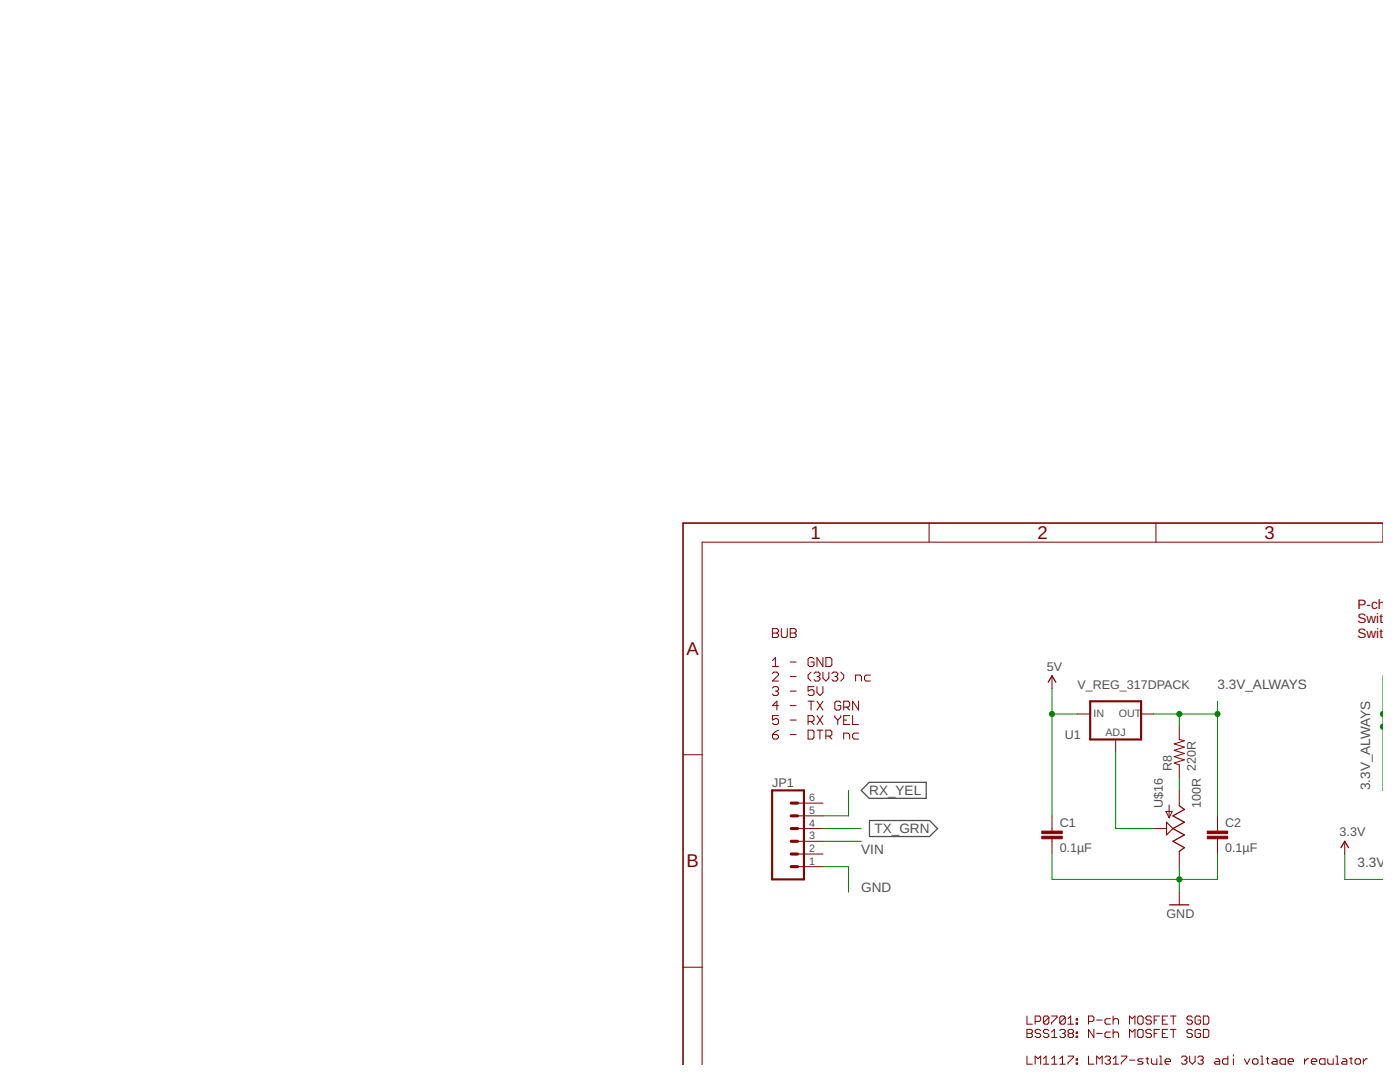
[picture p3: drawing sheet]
<svg xmlns="http://www.w3.org/2000/svg" width="279mm" height="216mm" viewBox="0 0 279 216" stroke-linecap="round" stroke-linejoin="round" font-family="sans-serif">
<path d="M173.5 156.1h11.3v3.2h-11.3l-1.6-1.6zM173.5 163.7h12l1.6 1.6-1.6 1.6h-12z" fill="none" stroke="#505050" stroke-width=".25"/>
<g fill="none" stroke="#800000" stroke-width=".2">
<path d="M185.4 104.4v3.8M230.7 104.4v3.8M276 108.2h-135.9v104.3M154.2 125.4h.8l.4 .3v.3l-.4 .3 .4 .3v.3l-.4 .3h-.8zM154.2 134.4l.3-.3h.5l.4 .3v.3l-1.2 1.2h1.2M154.2 137.3l.3-.3h.5l.4 .3v.3l-.4 .3M154.2 126.3h.8M154.2 131.8l.5-.6v1.8M154.2 133h1.2M154.7 137.9h.3M155 137.9l.4 .3v.3l-.4 .3h-.5l-.3-.3M155.9 125.4v1.5l.3 .3h.6l.3-.3v-1.5"/>
<path d="M157.7 125.4h.9l.3 .3v.3l-.3 .3 .3 .3v.3l-.3 .3h-.9zM157.7 126.3h.9M157.7 132.1h1.2M157.7 135h1.2M157.7 137.9h1.2M161.3 139.9h1.2M161.9 134.1l-.6 .6v.6l.6 .6M161.9 139.9v1.8M162.5 131.5l-.3-.3h-.6l-.3 .3v1.2l.3 .3h.6l.3-.3v-.6h-.6M162.5 137h-1.2v.9l.6-.3h.3l.3 .3v.6l-.3 .3h-.6l-.3-.3M162.5 134.4l.3-.3h.5l.3 .3v.3l-.3 .3M163 137v1.2l.6 .6 .6-.6v-1.2"/>
<path d="M163 135h.3M163 139.9l1.2 1.8M163.3 135l.3 .3v.3l-.3 .3h-.5l-.3-.3M164.2 131.2v1.8l-1.2-1.8v1.8M164.2 134.1v1.2l.6 .6 .6-.6v-1.2M164.2 139.9l-1.2 1.8M164.8 131.2h.9l.3 .3v1.2l-.3 .3h-.9zM166 134.4l.3-.3h.6l.3 .3v.3l-.3 .3M166.6 135h.3M166.9 135l.3 .3v.3l-.3 .3h-.6l-.3-.3M167.8 134.1l.6 .6v.6l-.6 .6M170.8 135.9v-1.2h.8l.3 .3v.9"/>
<path d="M171.3 139.9v1.8l-1.1-1.8v1.8M173.7 134.7h-.9l-.3 .3v.6l.3 .3h.9M210 134.9v2.5M136.3 150.6h3.8M154.2 146.6h.8l.4 .3v.3l-.4 .3h-.5l-.3-.3zM155.4 142.8h-1.2v.9l.5-.3h.3l.4 .3v.6l-.4 .3h-.5l-.3-.3M155.4 145.7l-.7 .3-.5 .6M155.4 140.8h-1.2l.8-.9v1.8M157.7 140.8h1.2M157.7 143.7h1.2M157.7 146.6h1.2M161.3 144h.9l.3-.3v-.6l-.3-.3h-.9v1.8"/>
<path d="M161.3 145.7h.9l.3 .3v1.2l-.3 .3h-.9zM161.9 144l.6 .6M163 142.8l1.2 1.8M163 145.7h1.2M163.6 145.7v1.8M164.2 142.8l-1.2 1.8M164.8 146.9h.9l.3-.3v-.6l-.3-.3h-.9v1.8M165.4 146.9l.6 .6M166.6 142.8v.3l.6 .6M167.2 143.7v.9M167.8 140.2l-.3-.3h-.6l-.3 .3v1.2l.3 .3h.6l.3-.3v-.6h-.6M167.8 142.8v.3l-.6 .6"/>
<path d="M168.4 141.1h.9l.3-.3v-.6l-.3-.3h-.9v1.8M168.4 147.5v-1.2h.9l.3 .3v.9M168.4 143.7h.6M169 141.1l.6 .6M169.6 142.8h-1.2v1.8h1.2M170.2 142.8v1.8h1.1M171.3 146.3h-.8l-.3 .3v.6l.3 .3h.8M215 142.5h2.6M222.7 147.6v2.5M227.7 142.5h2.6M235.4 145v2.6l1 .2-2.1 .6 2.1 .7-2.1 .6 2.1 .6-2.1 .7 2.1 .6-2.1 .7 1.1 .3v2.6M235.4 157.7v3.1"/>
<path d="M159.2 172.9h5.1M159.2 170.4h5.1M159.2 167.9h5.1M159.2 165.3h5.1M159.2 162.8h5.1M159.2 160.3h5.1M210 162.8v3M210 167.4v3M230.3 165.3h2.5M232.7 161.9h1.3l-.7 1.3zM233.3 160.6v2.6M235.4 169.9v3"/>
<path d="M235.4 178v2.6M243 162.8v3M243 167.4v3M268.4 167.9v2.5M136.3 193h3.8M205 202.7v1.7h1M205 205.4h.8l.2 .3v.2l-.2 .3 .2 .3v.3l-.2 .2h-.8zM205 210.7v1.6h1M205 206.2h.8M206.6 203.8h.8l.3-.3v-.5l-.3-.3h-.8v1.7M206.6 212.3v-1.6l.5 .6 .6-.6v1.6M207.7 205.7l-.3-.3h-.5l-.3 .3v.2l.3 .3h.5l.3 .3v.3l-.3 .2h-.5l-.3-.2"/>
<path d="M208.2 212.3h1.1M208.2 211.3l.6-.6v1.6M209.3 203v1.1l-.3 .3h-.5l-.3-.3M209.3 203l-.3-.3h-.5l-.3 .3v1.1M209.3 205.7l-.3-.3h-.5l-.3 .3v.2l.3 .3h.5l.3 .3v.3l-.3 .2h-.5l-.3-.2M209.3 203l-1.1 1.1M209.9 202.7h1v.3l-1 1.1v.3M209.9 207h1M209.9 205.9l.5-.5v1.6M209.9 211.3l.5-.6v1.6M209.9 212.3h1M211.5 205.7l.3-.3h.5l.3 .3v.2l-.3 .3"/>
<path d="M211.5 212.3h1.1M211.5 211.3l.5-.6v1.6M212 206.2h.3M212.3 206.2l.3 .3v.3l-.3 .2h-.5l-.3-.2M212.6 203v1.1l-.3 .3h-.5l-.3-.3M212.6 203l-.3-.3h-.5l-.3 .3v1.1M212.6 203l-1.1 1.1M213.1 204.4h1.1M213.1 203.3l.6-.6v1.7M213.1 210.7h1.1v.3l-1.1 1.1v.2M213.4 206.2l-.3-.3v-.2l.3-.3h.6l.2 .3v.2l-.2 .3M213.4 206.2l-.3 .3v.3l.3 .2h.6l.2-.2v-.3l-.2-.3"/>
<path d="M213.4 206.2h.6M214.8 204.1h.3v.3h-.3zM214.8 203.3h.3v.2h-.3zM214.8 205.9h.3v.3h-.3zM214.8 206.8h.3v.2h-.3zM214.8 211.3h.3v.2h-.3zM214.8 212.1h.3v.2h-.3zM217.2 203.8h.8l.3-.3v-.5l-.3-.3h-.8v1.7M217.2 210.7v1.6h1.1M218.3 205.4v1.6l-1.1-1.6v1.6M218.9 203.5h1.1M218.9 206.2h1.1"/>
<path d="M218.9 212.3v-1.6l.5 .6 .6-.6v1.6M220.5 211l.3-.3h.5l.3 .3v.3l-.3 .2M221 211.5h.3M221.3 211.5l.3 .3v.3l-.3 .2h-.5l-.3-.2M221.6 203.3h-.8l-.3 .2v.6l.3 .3h.8M221.6 205.9h-.8l-.3 .3v.6l.3 .2h.8M222.1 203.5l.3-.2h.5l.3 .2v.9M222.1 202.7v1.7M222.1 205.4v1.6M222.1 206.2l.3-.3h.5l.3 .3v.8M222.1 212.3h1.1M222.1 211.3l.6-.6v1.6"/>
<path d="M223.8 210.7h1.1v.3l-1.1 1.1v.2M225.4 204.4v-1.7l.6 .6 .5-.6v1.7M225.4 207v-1.6l.6 .5 .5-.5v1.6M225.4 211.5h1.1M227.1 203l.2-.3h.6l.2 .3v1.1l-.2 .3h-.6l-.2-.3zM227.1 205.7l.2-.3h.6l.2 .3v1.1l-.2 .2h-.6l-.2-.2zM228.1 211.3h-.8l-.2 .2 .2 .3h.6l.2 .3-.2 .2h-.8M228.7 211.3h.5M229 211v1.1l.2 .2M229.8 203l-.3-.3h-.5l-.3 .3v.3l.3 .2h.5l.3 .3v.3l-.3 .3h-.5l-.3-.3M229.8 205.7l-.3-.3h-.5l-.3 .3v.2l.3 .3h.5l.3 .3v.3l-.3 .2h-.5l-.3-.2M229.8 211.3v.8l.3 .2h.8"/>
<path d="M230.3 203.5h.6M230.3 206.2h.6M230.9 211.3v1.2M231.4 202.7h-1.1v1.7M231.4 205.4h-1.1v1.6M231.4 212.3h.6M231.4 210.7h.3v1.6M232 203.5h.5M232 206.2h.5M232.5 211.8h1.1v-.3l-.3-.2h-.5l-.3 .2v.6l.3 .2h.5M233 202.7h-1v1.7h1M233 205.4h-1v1.6h1"/>
<path d="M233.6 202.7h1.1M233.6 205.4h1.1M234.1 202.7v1.7M234.1 205.4v1.6M235.8 211l.3-.3h.5l.3 .3v.3l-.3 .2M236.3 211.5h.3M236.6 211.5l.3 .3v.3l-.3 .2h-.5l-.3-.2M237.4 210.7v1.1l.6 .5 .5-.5v-1.1M238 203l-.3-.3h-.5l-.3 .3v.3l.3 .2h.5l.3 .3v.3l-.3 .3h-.5l-.3-.3M238 205.7l-.3-.3h-.5l-.3 .3v.2l.3 .3h.5l.3 .3v.3l-.3 .2h-.5l-.3-.2M239.1 211l.2-.3h.6l.2 .3v.3l-.2 .2M239.6 203l-.3-.3h-.5l-.3 .3v1.1l.3 .3h.5l.3-.3v-.6h-.5"/>
<path d="M239.6 205.7l-.3-.3h-.5l-.3 .3v1.1l.3 .2h.5l.3-.2v-.6h-.5M239.6 211.5h.3M239.9 211.5l.2 .3v.3l-.2 .2h-.6l-.2-.2M240.2 202.7h.8l.2 .3v1.1l-.2 .3h-.8zM240.2 205.4h.8l.2 .3v1.1l-.2 .2h-.8zM242.6 211.3h.5l.3 .2v.8h-.8l-.3-.2 .3-.3h.8M245 210.7v1.6h-.8l-.2-.2v-.6l.2-.2h.8M246.1 210.5v.2M246.1 211.3v1.2M248.3 211.3l.6 1 .5-1M250 211.5l.3-.2h.5l.3 .2v.6l-.3 .2h-.5l-.3-.2zM251.6 212.3h.6"/>
<path d="M251.6 210.7h.3v1.6M252.7 211.3h.5M253 211v1.1l.2 .2M254.1 211.3h.5l.3 .2v.8h-.8l-.3-.2 .3-.3h.8M256.5 212.3h-.8l-.3-.2v-.6l.3-.2h.8v1.2M257.1 211.8h1v-.3l-.2-.2h-.6l-.2 .2v.6l.2 .2h.6M260.3 211.3v1M261.2 211.3h-.3l-.6 .5M261.7 211.8h1.1v-.3l-.3-.2h-.5l-.3 .2v.6l.3 .2h.5M264.4 212.3h-.8l-.3-.2v-.6l.3-.2h.8v1.2M265 211.3v.8l.2 .2h.9v-1M266.6 212.3h.6"/>
<path d="M266.6 210.7h.3v1.6M268 211.3h.5l.3 .2v.8h-.8l-.3-.2 .3-.3h.8M269.3 211.3h.6M269.6 211v1.1l.3 .2M270.7 211.3h.6l.2 .2v.6l-.2 .2h-.6l-.3-.2v-.6zM272.1 211.3v1M272.9 211.3h-.3l-.5 .5"/>
</g>
<path d="M217.6 139.9h10.1v7.7h-10.1zM154.1 157.7h6.3v17.8h-6.3z" fill="none" stroke="#800000" stroke-width=".42"/>
<path d="M157.9 167.9h1.3M157.9 170.4h1.3M157.9 172.9h1.3M157.9 162.8h1.3M157.9 165.3h1.3M157.9 160.3h1.3" fill="none" stroke="#800000" stroke-width=".61"/>
<path d="M276 104.4h-139.7v108.1" fill="none" stroke="#800000" stroke-width=".32"/>
<path d="M209.2 136.1l.8-1.2 .7 1.2M235.4 160.8l1 .7-2.3 1.3 2.3 1.3-2.3 1.2 2.3 1.3-2.3 1.3 2.3 1.2-1 .8M267.6 169.1l.8-1.2 .7 1.2M233.4 180.6h3.9" fill="none" stroke="#800000" stroke-width=".25"/>
<path d="M232.8 164.1l1.3 1.2-1.3 1.3z" fill="none" stroke="#800000" stroke-width=".21"/>
<g fill="#800000" stroke="#800000" stroke-width=".2">
<path d="M207.9 166.9h4.1v.5h-4.1z"/>
<path d="M207.9 165.8h4.1v.5h-4.1z"/>
<path d="M240.9 166.9h4.1v.5h-4.1z"/>
<path d="M240.9 165.8h4.1v.5h-4.1z"/>
</g>
<g fill="none" stroke="#008000" stroke-width=".2">
<path d="M210 137.4v25.4M243 139.9v22.9M169.3 157.7v5.1h-5M210 142.5h5M222.7 150.1v15.2h7.6M230.3 142.5h12.7M235.4 142.5v2.5M235.4 155.2v2.5M164.3 172.9h5v5.1M164.3 167.9h7.6M164.3 165.3h7.6M210 170.4v5.1h33v-5.1"/>
<path d="M235.4 172.9v5.1M268.4 170.4v5.1h7.6"/>
</g>
<g fill="#008000" stroke="#008000" stroke-width=".2">
<path d="M275.7 142h.3v1a.51 .51 0 0 1-.5-.4 .51 .51 0 0 1 .2-.6z" fill-rule="evenodd"/>
<path d="M275.6 144.8l.4-.3v1a.51 .51 0 0 1-.4-.7z" fill-rule="evenodd"/>
<circle cx="235.4" cy="175.5" r=".51"/>
<circle cx="210" cy="142.5" r=".51"/>
<circle cx="235.4" cy="142.5" r=".51"/>
<circle cx="243" cy="142.5" r=".51"/>
</g>
<g font-size="3.7" fill="#800000">
<text x="161.8" y="107.6">1</text>
<text x="207" y="107.6">2</text>
<text x="252.3" y="107.6">3</text>
<text x="137" y="130.7">A</text>
<text x="137" y="173.1">B</text>
</g>
<g font-size="2.7" fill="#800000">
<text x="270.9" y="121.4">P-chann</text>
<text x="270.9" y="124.3">Switch O</text>
<text x="270.9" y="127.2">Switch C</text>
</g>
<g font-size="2.7" fill="#505050">
<text x="243" y="137.4">3.3V_ALWAYS</text>
<text x="173.5" y="158.7">RX_YEL</text>
<text x="273.5" y="157.7" transform="rotate(-90 273.5 157.7)">3.3V_ALWAYS</text>
<text x="174.5" y="166.3">TX_GRN</text>
<text x="171.9" y="170.4">VIN</text>
<text x="270.9" y="172.9">3.3V</text>
<text x="171.9" y="178">GND</text>
</g>
<g font-size="2.5" fill="#505050">
<text x="208.9" y="133.8">5V</text>
<text x="215" y="137.4">V_REG_317DPACK</text>
<text x="212.5" y="147.5">U1</text>
<text x="233.9" y="153.9" transform="rotate(-90 233.9 153.9)">R8</text>
<text x="238.7" y="153.9" transform="rotate(-90 238.7 153.9)">220R</text>
<text x="154.1" y="156.9">JP1</text>
<text x="232.1" y="161.1" transform="rotate(-90 232.1 161.1)">U$16</text>
<text x="239.7" y="161.1" transform="rotate(-90 239.7 161.1)">100R</text>
<text x="211.5" y="164.9">C1</text>
<text x="244.5" y="164.9">C2</text>
<text x="267.4" y="166.8">3.3V</text>
<text x="211.5" y="170">0.1µF</text>
<text x="244.5" y="170">0.1µF</text>
<text x="232.8" y="183.1">GND</text>
</g>
<g font-size="2.1" fill="#505050">
<text x="218.2" y="143.1">IN</text>
<text x="223.3" y="143.1">OUT</text>
<text x="220.6" y="146.8">ADJ</text>
<text x="161.5" y="159.9">6</text>
<text x="161.5" y="167.5">3</text>
<text x="161.5" y="165">4</text>
<text x="161.5" y="162.4">5</text>
<text x="161.5" y="172.6">1</text>
<text x="161.5" y="170">2</text>
</g>
</svg>
